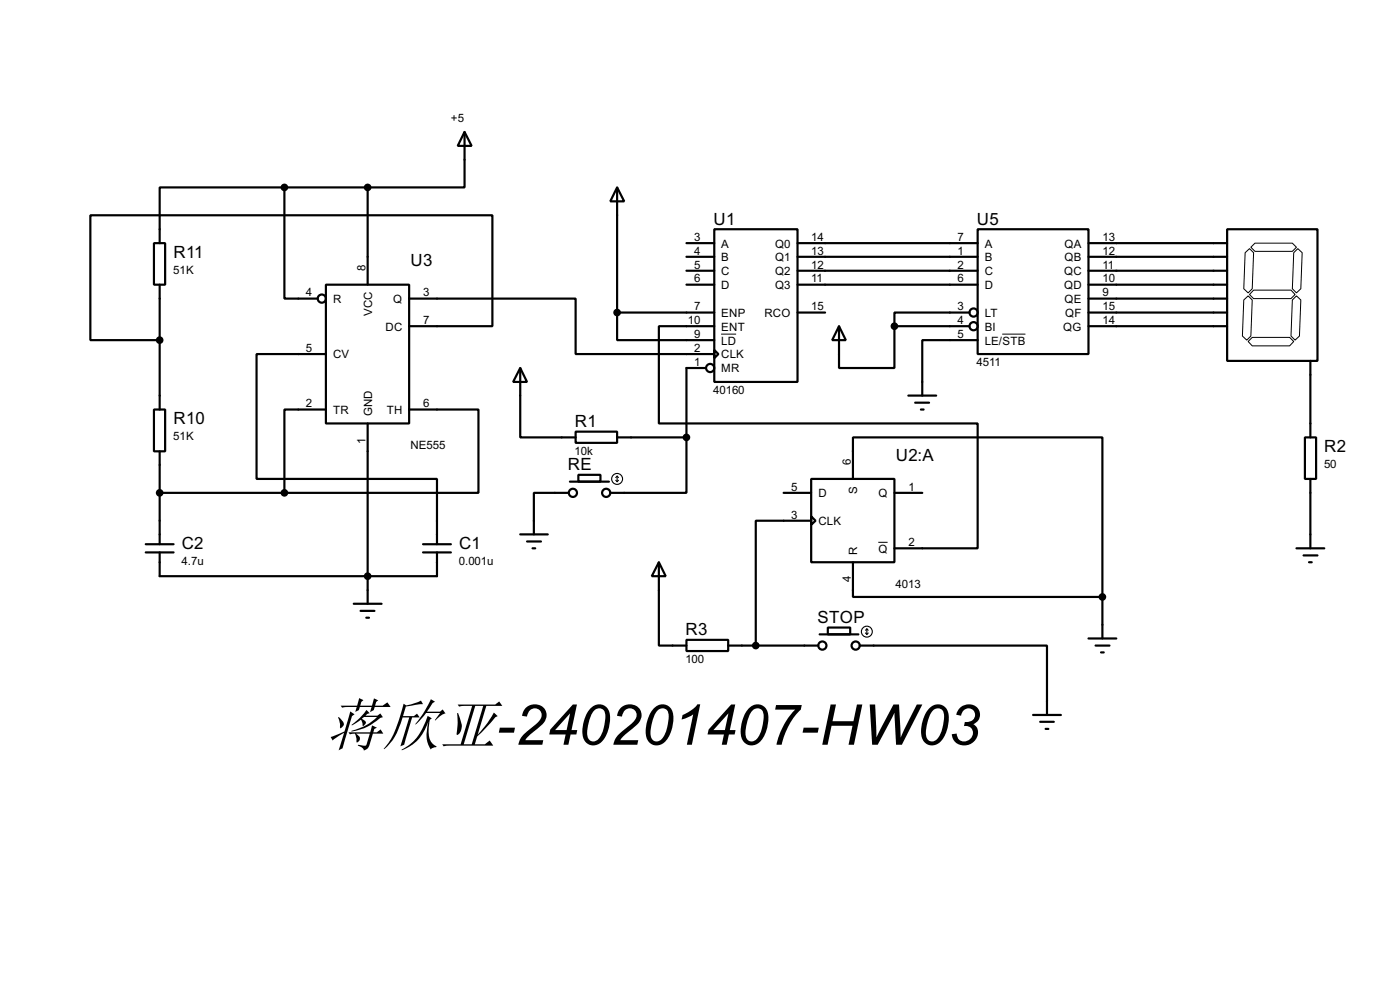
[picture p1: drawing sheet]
<svg xmlns="http://www.w3.org/2000/svg" width="256mm" height="180mm" viewBox="0 0 256 180" stroke-linecap="round" stroke-linejoin="round" font-family="sans-serif">
<g fill="none" stroke="#000" stroke-width=".4">
<path d="M52.1 34.3h-22.8v10.2M52.1 34.3v20.4h6.1M52.1 34.3h15.3M67.4 34.3v17.8M85.1 24.2l1.3 2.5h-2.5zM85.1 24.2v10.1h-17.7M113.1 34.3l1.3 2.6h-2.6zM113.1 34.3v22.9M28.2 44.5h2.1v7.6h-2.1zM29.3 52.1v22.9M59.7 52.1h15.3v25.4h-15.3zM75 59.7h15.2v-20.3h-73.6v22.9h12.7"/>
<path d="M75 54.7h30.5v10.1h25.4M113.1 57.2v5.1h17.8M113.1 57.2h17.8M125.8 44.5h5.1M125.8 47h5.1M125.8 49.6h5.1M125.8 52.1h5.1M130.9 42h15.2v27.9h-15.2zM130.9 59.7h-10.2v17.8h58.4v22.9h-15.2M146.1 57.2h5.1M146.1 44.5h33M146.1 47h33"/>
<path d="M146.1 49.6h33M146.1 52.1h33M153.7 59.7l1.3 2.6h-2.5zM153.7 59.7v7.7h10.2v-7.7M163.9 59.7h13.7M177.6 57.2h-13.7v2.5M179.1 42h20.3v22.8h-20.3zM199.4 57.2h25.4M199.4 44.5h25.4M199.4 47h25.4M199.4 49.6h25.4M199.4 52.1h25.4"/>
<path d="M199.4 59.7h25.4M199.4 54.7h25.4M224.8 42h16.6v24.1h-16.6zM28.2 75h2.1v7.6h-2.1zM59.7 75h-7.6v15.2M59.7 64.8h-12.7v22.9h33.1v11.9M67.4 77.5v33M75 75h12.7v15.2h-35.6M95.3 67.4l1.3 2.5h-2.6zM95.3 67.4v12.7h10.2M105.5 79h7.6v2.1h-7.6zM129.3 67.4h-3.5v12.7"/>
<path d="M130.9 64.1l.7 .7-.7 .8zM166.4 72.4h5.1M167.7 73.7h2.5M168.7 75h.5M179.1 62.3h-10.1v10.1M240.1 66.1v14M26.7 99.6h5.1M29.3 82.6v17M29.3 90.2h22.8M77.5 99.6h5.1M95.3 97.8h5.1M96.6 99.1h2.5"/>
<path d="M104.2 90.2h-6.4v7.6M104.4 88.2h7.2M106 86.9h4v1.3h-4zM113.1 80.1h12.7M125.8 80.1v10.1h-14M143.6 90.2h5M148.6 87.7h15.3v15.2h-15.3zM148.6 94.5l.8 .8-.8 .8zM148.6 95.3h-10.1v22.9M156.3 87.7v-7.6h45.7v29.2M163.9 90.2h5.1M239.1 80.1h2v7.6h-2z"/>
<path d="M240.1 87.7v12.7M26.7 101.1h5.1M29.3 101.1v4.4h50.8v-4.4M64.8 110.5h5.1M66.1 111.8h2.5M67.1 113.1h.5M77.5 101.1h5.1M97.6 100.4h.5M120.7 102.9l1.3 2.6h-2.6zM120.7 102.9v15.3h5.1M125.8 117.1h7.6v2.1h-7.6zM133.4 118.2h16.5"/>
<path d="M150.2 116.1h7.1M151.7 114.9h4.1v1.2h-4.1zM156.3 102.9v6.4h45.7M157.5 118.2h34.3v12.7M199.4 116.9h5.1M200.7 118.2h2.6M201.7 119.4h.5M202 109.3v7.6M237.5 100.4h5.1M238.8 101.7h2.6M239.8 102.9h.5M189.3 130.9h5.1"/>
<path d="M190.6 132.1h2.5M191.6 133.4h.5"/>
<circle cx="58.9" cy="54.7" r=".75"/>
<circle cx="178.3" cy="57.2" r=".75"/>
<circle cx="178.3" cy="59.7" r=".75"/>
<circle cx="130.1" cy="67.4" r=".75"/>
<circle cx="104.9" cy="90.2" r=".75"/>
<circle cx="111" cy="90.2" r=".75"/>
<circle cx="150.6" cy="118.2" r=".75"/>
<circle cx="156.7" cy="118.2" r=".75"/>
</g>
<g fill="#000" stroke="#000" stroke-width=".4">
<circle cx="52.1" cy="34.3" r=".5"/>
<circle cx="67.3" cy="34.3" r=".5"/>
<circle cx="113" cy="57.2" r=".5"/>
<circle cx="163.8" cy="59.7" r=".5"/>
<circle cx="29.2" cy="62.3" r=".5"/>
<circle cx="29.2" cy="90.2" r=".5"/>
<circle cx="52.1" cy="90.2" r=".5"/>
<circle cx="125.7" cy="80.1" r=".5"/>
<circle cx="67.3" cy="105.5" r=".5"/>
<circle cx="138.4" cy="118.2" r=".5"/>
<circle cx="201.9" cy="109.3" r=".5"/>
</g>
<g fill="none" stroke="#000" stroke-width=".2">
<path d="M112.8 87.9l.3 .3M113.1 87.2v1M113.1 87.2l-.3 .2M113.1 87.2l.2 .2M113.3 87.9l-.2 .3M158.6 115.9l.2 .2M158.8 115.1v1M158.8 115.1l-.2 .3M158.8 115.1l.3 .3M159.1 115.9l-.3 .2"/>
<circle cx="113" cy="87.7" r="1"/>
<circle cx="158.8" cy="115.6" r="1"/>
</g>
<path d="M227.9 54.9l.8-.7 .7 .7-.2 6.6-.8 .8-.8-.8zM228.1 46.3l.8-.8 .8 .8-.3 6.6-.7 .7-.8-.7zM229.2 45.3l.7-.8h6.9l.7 .8-.7 .7h-6.9zM229.7 53.1h6.8l.8 .8-.8 .8h-6.8l-.8-.8zM236.8 54.9l.7-.7 .8 .7-.2 6.6-.8 .8-.8-.8zM237 46.3l.8-.8 .8 .8-.3 6.6-.8 .7-.7-.7zM132.1 61.2h2.8M183.6 61.2h4.3M228.7 62.5l.7-.7h6.9l.7 .7-.7 .8h-6.9zM160.9 99.3h1.7" fill="none" stroke="#000" stroke-width=".18"/>
<text font-size="10.9" x="59.7" y="136.3">蒋欣亚-240201407-HW03</text>
<g font-size="3.5">
<text x="130.7" y="41.2">U1</text>
<text x="179" y="41.2">U5</text>
<text x="31.8" y="47.2">R11</text>
<text x="75.2" y="48.7">U3</text>
<text x="31.8" y="77.6">R10</text>
<text x="105.3" y="78.2">R1</text>
<text x="242.6" y="82.8">R2</text>
<text x="104" y="86.1">RE</text>
<text x="164.1" y="84.3">U2:A</text>
<text x="33.3" y="100.5">C2</text>
<text x="84.1" y="100.5">C1</text>
<text x="125.6" y="116.3">R3</text>
<text x="149.8" y="114.1">STOP</text>
</g>
<g font-size="2.4">
<text x="82.6" y="22.4">+5</text>
<text x="127.2" y="44.1">3</text>
<text x="127.2" y="46.6">4</text>
<text x="132.1" y="45.3">A</text>
<text x="132.1" y="47.8">B</text>
<text x="142" y="45.3">Q0</text>
<text x="142" y="47.8">Q1</text>
<text x="148.6" y="44.1">14</text>
<text x="148.6" y="46.6">13</text>
<text x="175.4" y="44.1">7</text>
<text x="175.4" y="46.6">1</text>
<text x="180.4" y="45.3">A</text>
<text x="180.4" y="47.8">B</text>
<text x="195" y="45.3">QA</text>
<text x="195" y="47.8">QB</text>
<text x="202" y="44.1">13</text>
<text x="202" y="46.6">12</text>
<text x="31.8" y="50.1">51K</text>
<text x="67" y="49.6" transform="rotate(-90 67 49.6)">8</text>
<text x="127.2" y="49.2">5</text>
<text x="127.2" y="51.7">6</text>
<text x="132.1" y="50.4">C</text>
<text x="132.1" y="52.9">D</text>
<text x="142" y="50.4">Q2</text>
<text x="142" y="52.9">Q3</text>
<text x="148.6" y="49.2">12</text>
<text x="148.6" y="51.7">11</text>
<text x="175.4" y="49.2">2</text>
<text x="175.4" y="51.7">6</text>
<text x="180.4" y="50.4">C</text>
<text x="180.4" y="52.9">D</text>
<text x="194.9" y="50.4">QC</text>
<text x="194.9" y="52.9">QD</text>
<text x="202" y="49.2">11</text>
<text x="202" y="51.7">10</text>
<text x="56.1" y="54.3">4</text>
<text x="61" y="55.4">R</text>
<text x="68.2" y="57.9" transform="rotate(-90 68.2 57.9)">VCC</text>
<text x="72" y="55.4">Q</text>
<text x="77.5" y="59.3">7</text>
<text x="77.5" y="54.3">3</text>
<text x="126" y="59.3">10</text>
<text x="127.2" y="56.8">7</text>
<text x="132.1" y="58">ENP</text>
<text x="140" y="58">RCO</text>
<text x="148.6" y="56.8">15</text>
<text x="175.4" y="56.8">3</text>
<text x="175.4" y="59.3">4</text>
<text x="180.4" y="58">LT</text>
<text x="195" y="55.4">QE</text>
<text x="195.1" y="58">QF</text>
<text x="202" y="54.3">9</text>
<text x="202" y="56.8">15</text>
<text x="202" y="59.3">14</text>
<text x="56.1" y="64.4">5</text>
<text x="61" y="65.6">CV</text>
<text x="70.6" y="60.5">DC</text>
<text x="127.2" y="61.9">9</text>
<text x="127.2" y="64.4">2</text>
<text x="132.1" y="60.5">ENT</text>
<text x="132.1" y="63.1">LD</text>
<text x="132.1" y="65.6">CLK</text>
<text x="175.4" y="61.9">5</text>
<text x="180.4" y="60.5">BI</text>
<text x="180.4" y="63.1">LE/STB</text>
<text x="194.8" y="60.5">QG</text>
<text x="127.2" y="67">1</text>
<text x="132.1" y="68.1">MR</text>
<text x="178.9" y="67">4511</text>
<text x="56.1" y="74.6">2</text>
<text x="61" y="75.8">TR</text>
<text x="68.2" y="76.2" transform="rotate(-90 68.2 76.2)">GND</text>
<text x="70.8" y="75.8">TH</text>
<text x="77.5" y="74.6">6</text>
<text x="130.7" y="72.1">40160</text>
<text x="31.8" y="80.6">51K</text>
<text x="66.9" y="81.2" transform="rotate(-90 66.9 81.2)">1</text>
<text x="75.2" y="82.2">NE555</text>
<text x="105.3" y="83.3">10k</text>
<text x="145" y="89.8">5</text>
<text x="155.9" y="85.1" transform="rotate(-90 155.9 85.1)">6</text>
<text x="166.4" y="89.8">1</text>
<text x="242.6" y="85.7">50</text>
<text x="145" y="94.9">3</text>
<text x="149.9" y="91">D</text>
<text x="157.1" y="90.4" transform="rotate(-90 157.1 90.4)">S</text>
<text x="160.9" y="91">Q</text>
<text x="149.9" y="96.1">CLK</text>
<text x="157.1" y="101.6" transform="rotate(-90 157.1 101.6)">R</text>
<text x="160.9" y="101.2">Q</text>
<text x="166.4" y="100">2</text>
<text x="33.3" y="103.5">4.7u</text>
<text x="84.1" y="103.5">0.001u</text>
<text x="155.9" y="106.6" transform="rotate(-90 155.9 106.6)">4</text>
<text x="164.1" y="107.7">4013</text>
<text x="125.6" y="121.4">100</text>
</g>
</svg>
